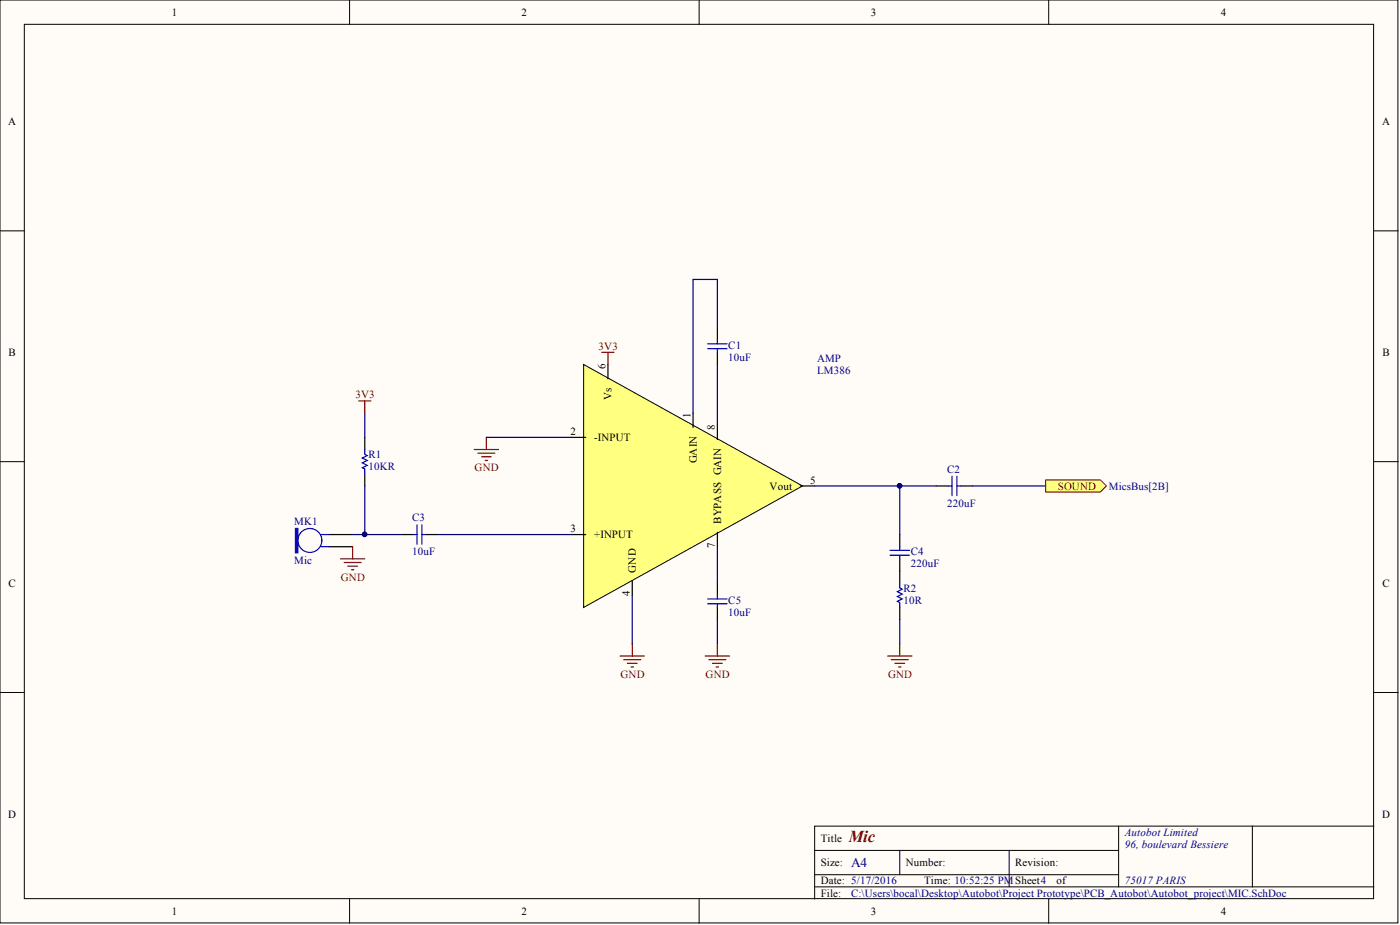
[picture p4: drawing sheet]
<svg xmlns="http://www.w3.org/2000/svg" width="292mm" height="193mm" viewBox="0 0 292 193" stroke-linecap="round" stroke-linejoin="round" font-family="sans-serif">
<g fill="#fffcf8" stroke="#000" stroke-width=".21">
<path d="M0 0h291.7v192.5h-291.7z"/>
<path d="M5.1 5.1h281.5v182.4h-281.5z"/>
</g>
<g fill="none" stroke="#000" stroke-width=".21">
<path d="M72.9 0v5.1M145.9 0v5.1M218.8 0v5.1M0 48.2h5.1M286.7 48.2h5M0 96.3h5.1M286.7 96.3h5M0 144.5h5.1M286.7 144.5h5M170 177.4h63.4M187.7 177.4v5.1M210.6 177.4v7.6"/>
<path d="M233.4 172.3v12.7M261.3 172.3h-91.3v15.2M286.7 172.3h-25.4v12.7M72.9 187.5v5.1M145.9 187.5v5.1M170 185h116.7M170 182.5h63.4M218.8 187.5v5.1"/>
</g>
<path d="M121.8 76l45.6 25.4-45.6 25.3z" fill="#ffff80" stroke="#000" stroke-width=".21"/>
<g fill="none" stroke="#000" stroke-width=".25">
<path d="M126.8 76v3M149.7 68.4v2.6M149.7 73.5v2.5M76.1 91.2v2.6M76.1 98.8v2.6M119.2 91.2h3M144.6 86.2v3M149.7 88.7v3M68.5 111.5h5.1M68.5 114.1h5.1M83.7 111.5h2.6M88.8 111.5h2.5"/>
<path d="M119.2 111.5h3M149.7 111.1v3M167 101.4h3M195.3 101.4h2.6M200.4 101.4h2.6M131.9 121.2v3M149.7 121.7v2.5M149.7 126.7v2.6"/>
</g>
<g fill="none" stroke="#00f" stroke-width=".25">
<path d="M147.6 72.7h4.1M147.6 71.7h4.1M149.7 71v.7M149.7 72.7v.8M76.1 93.8v1l.5 .2-1 .6 1 .5-1 .5 1 .5-1 .5 .5 .2v1M198.6 99.4v4M199.7 99.4v4M67 111.5h1.5M67 114.1h1.5M86.3 111.5h.7M87 109.5v4M88 111.5h.8"/>
<path d="M88 109.5v4M197.9 101.4h.7M199.7 101.4h.7M147.6 126h4.1M147.6 124.9h4.1M149.7 124.2v.7M149.7 126v.7"/>
<circle cx="64.7" cy="112.7" r="2.5"/>
</g>
<path d="M61.6 110.3h.6v5h-.6z" fill-rule="evenodd" fill="#00f" stroke="#00f" stroke-width=".25"/>
<g fill="none" stroke="#800000" stroke-width=".25">
<path d="M125.6 73.5h2.5M126.8 73.5v2.5M74.8 83.6h2.6M76.1 83.6v2.6M98.9 93.8h5.1M99.7 94.5h3.6M100.5 95.3h2M101.2 96.1h.5M101.5 91.2v2.6M71 116.6h5.1M71.8 117.3h3.5M72.6 118.1h2"/>
<path d="M73.3 118.9h.5M73.6 114.1v2.5M129.4 136.9h5.1M130.1 137.6h3.6M130.9 138.4h2M131.7 139.1h.5M131.9 134.3v2.6M147.1 136.9h5.1M147.9 137.6h3.6M148.7 138.4h2M149.4 139.1h.5M149.7 134.3v2.6"/>
</g>
<path d="M149.7 68.4v-10.1h-5.1v27.9M149.7 76v12.7M76.1 86.2v5M101.5 91.2h17.7M73.6 111.5h10.1M76.1 101.4v10.1M91.3 111.5h27.9M149.7 114.1v7.6M170 101.4h25.3M131.9 124.2v10.1M149.7 129.3v5" fill="none" stroke="#000080" stroke-width=".25"/>
<g fill="#000080" stroke="#000080" stroke-width=".21">
<circle cx="76.1" cy="111.5" r=".47"/>
<circle cx="187.7" cy="101.3" r=".47"/>
</g>
<path d="M218.2 100.1h11.4l1.3 1.3-1.3 1.2h-11.4z" fill-rule="evenodd" fill="#ffff80" stroke="#800000" stroke-width=".21"/>
<path d="M187.7 101.4v10.1M203 101.4h15.2M187.7 129.3v5" fill="none" stroke="#000080" stroke-width=".25"/>
<circle cx="187.7" cy="101.3" r=".47" fill="#000080" stroke="#000080" stroke-width=".21"/>
<path d="M187.7 111.5v2.6M187.7 116.6v5.1M187.7 126.7v2.6" fill="none" stroke="#000" stroke-width=".25"/>
<path d="M185.7 115.8h4.1M185.7 114.8h4.1M187.7 114.1v.7M187.7 115.8v.8M187.7 121.7v1l.5 .2-1 .5 1 .5-1 .5 1 .5-1 .6 .5 .2v1" fill="none" stroke="#00f" stroke-width=".25"/>
<path d="M185.2 136.9h5.1M186 137.6h3.5M186.7 138.4h2M187.5 139.1h.5M187.7 134.3v2.6" fill="none" stroke="#800000" stroke-width=".25"/>
<text font-size="3.5" fill="#800000" x="177.1" y="175.6">Mic</text>
<text font-size="2.8" fill="#000080" x="177.6" y="180.9">A4</text>
<g font-size="2.3">
<text x="35.9" y="3.3">1</text>
<text x="108.8" y="3.3">2</text>
<text x="181.7" y="3.3">3</text>
<text x="254.7" y="3.3">4</text>
<text x="1.7" y="26.1">A</text>
<text x="288.4" y="26.1">A</text>
<text x="1.8" y="74.3">B</text>
<text x="126.3" y="77" transform="rotate(-90 126.3 77)">6</text>
<text x="288.4" y="74.3">B</text>
<text x="127.6" y="83.4" transform="rotate(-90 127.6 83.4)">Vs</text>
<text x="144.1" y="87.1" transform="rotate(-90 144.1 87.1)">1</text>
<text x="149.2" y="89.6" transform="rotate(-90 149.2 89.6)">8</text>
<text x="119.1" y="90.7">2</text>
<text x="124" y="92">-INPUT</text>
<text x="145.4" y="96.6" transform="rotate(-90 145.4 96.6)">GAIN</text>
<text x="169" y="100.9">5</text>
<text x="160.6" y="102.1">Vout</text>
<text x="119.1" y="111">3</text>
<text x="124" y="112.3">+INPUT</text>
<text x="150.4" y="109.3" transform="rotate(-90 150.4 109.3)">BYPASS GAIN</text>
<text x="132.7" y="119.5" transform="rotate(-90 132.7 119.5)">GND</text>
<text x="149.2" y="114.2" transform="rotate(-90 149.2 114.2)">7</text>
<text x="1.8" y="122.4">C</text>
<text x="131.4" y="124.4" transform="rotate(-90 131.4 124.4)">4</text>
<text x="288.4" y="122.4">C</text>
<text x="1.7" y="170.6">D</text>
<text x="288.4" y="170.6">D</text>
<text x="171.2" y="175.6">Title</text>
<text x="171.2" y="180.7">Size:</text>
<text x="171.2" y="184.5">Date: 5/17/2016</text>
<text x="189" y="180.7">Number:</text>
<text x="192.8" y="184.5">Time: 10:52:25 PMSheet4</text>
<text x="211.8" y="180.7">Revision:</text>
<text x="220.5" y="184.5">of</text>
<text x="35.9" y="190.8">1</text>
<text x="108.8" y="190.8">2</text>
<text x="171.2" y="187">File:</text>
<text x="181.7" y="190.8">3</text>
<text x="254.7" y="190.8">4</text>
</g>
<g font-size="2.3" fill="#800000">
<text x="124.9" y="73">3V3</text>
<text x="74.2" y="83.1">3V3</text>
<text x="99" y="98.3">GND</text>
<text x="220.7" y="102.1">SOUND</text>
<text x="71.1" y="121.1">GND</text>
<text x="129.5" y="141.4">GND</text>
<text x="147.2" y="141.4">GND</text>
<text x="185.3" y="141.4">GND</text>
</g>
<g font-size="2.3" fill="#000080">
<text x="152" y="72.7">C1</text>
<text x="152" y="75.3">10uF</text>
<text x="170.5" y="75.5">AMP</text>
<text x="170.5" y="78.1">LM386</text>
<text x="76.9" y="95.6">R1</text>
<text x="76.9" y="98.1">10KR</text>
<text x="197.6" y="98.6">C2</text>
<text x="197.6" y="105.7">220uF</text>
<text x="231.4" y="102.1">MicsBus[2B]</text>
<text x="61.4" y="109.5">MK1</text>
<text x="86" y="108.7">C3</text>
<text x="61.4" y="117.6">Mic</text>
<text x="86" y="115.8">10uF</text>
<text x="190" y="115.8">C4</text>
<text x="190" y="118.4">220uF</text>
<text x="152" y="126">C5</text>
<text x="188.5" y="123.4">R2</text>
<text x="188.5" y="126">10R</text>
<text x="152" y="128.5">10uF</text>
<text x="234.7" y="174.4">Autobot Limited</text>
<text x="234.7" y="176.9">96, boulevard Bessiere</text>
<text x="234.7" y="184.5">75017 PARIS</text>
<text x="177.6" y="187">C:\Users\bocal\Desktop\Autobot\Project Prototype\PCB_Autobot\Autobot_project\MIC.SchDoc</text>
</g>
</svg>
